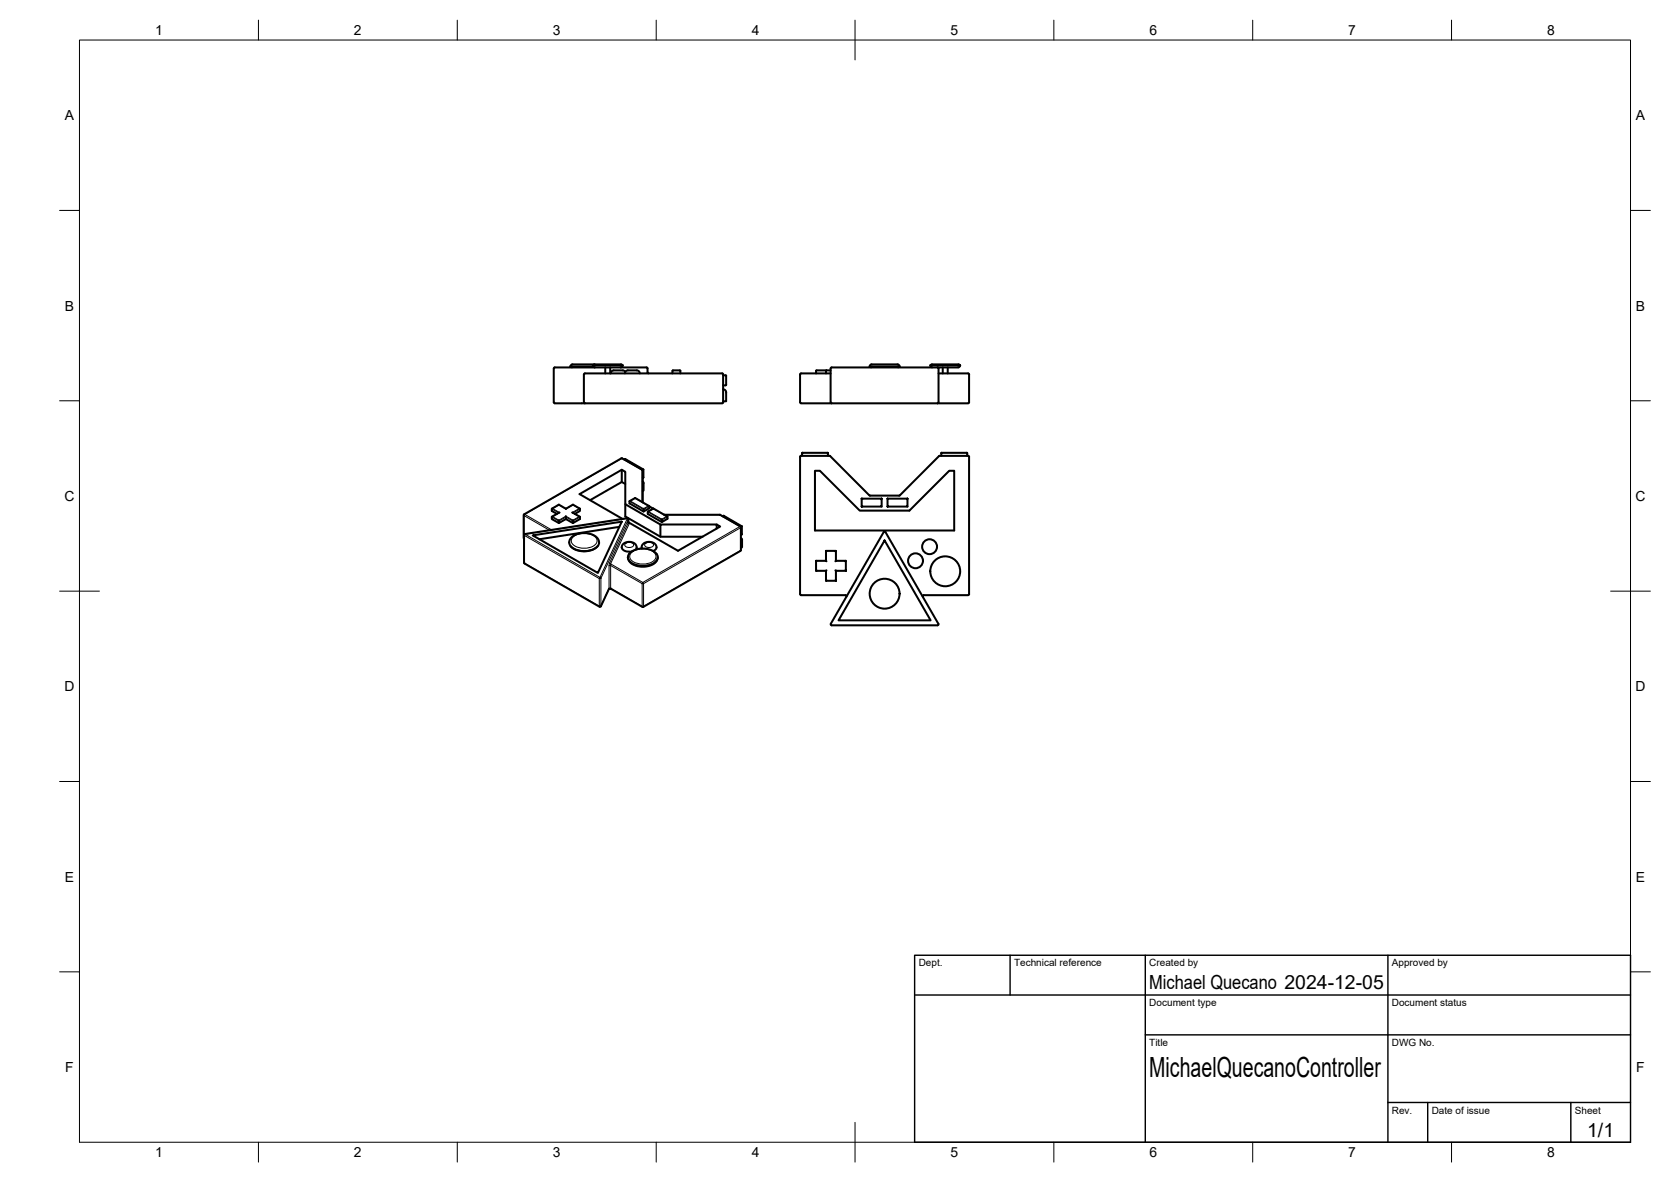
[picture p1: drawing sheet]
<svg xmlns="http://www.w3.org/2000/svg" width="420mm" height="297mm" viewBox="0 0 420 297" stroke-linecap="round" stroke-linejoin="round" font-family="sans-serif">
<!-- layer: Visible -->
<g fill="none" stroke="#000" stroke-width=".51">
<path d="M143.4 92.1h5.7M143.4 92.1l.5 .2M149.1 91.8h7.5M149.5 91.6h-4.6a1.11 1.11 0 0 0-1.5 .5M149.5 91.6h6.6l.5 .2M149.5 91.6l-.4 .2 .2 .4 .3 .1M149.6 92.3h-10.1l-.3 .3 .1 8.7 7.8 .1M149.6 92.3h6.5M152.2 92.3v1.5M153.4 92.3v1.5M156.1 92.3h6.5l.2 .3v1l.3 .2M156.6 91.8l-.3 .4-.2 .1"/>
<path d="M157.1 93.8a1.43 1.43 0 0 1 1.9-.7h.3a1.29 1.29 0 0 1 1.6 .7M157.2 93.4a2.88 2.88 0 0 0-2.3-.3 1.06 1.06 0 0 0-1.3 .7M170.9 93.1h-1.7l-.1 .7M171 93.1l.1 .7M181.8 94.3l.8 .1M181.8 94.1v7M181.8 96.8h.7M181.8 97.8a.75 .75 0 0 1 .8 .8M181.8 94.1l-.2-.3h-34.5l-.3 .3v7l.3 .2M182.6 96.7l-.1 .1M182.6 98.6v2.2h-.8M182.6 94.5v2.2"/>
<path d="M201.2 94.1v7M205.2 93.2v.6M207.8 93.1l-.1 .7M208.9 93.8h-7.5l-.2 .3M208.9 93.1l-3.7 .1M208.9 92.6v8.5M218.7 92.1h7.5M218.7 92.1l.4 .2M219.2 91.6h5.5a1.15 1.15 0 0 1 1.5 .5M219.2 91.6h-.3l-.2 .5M226.2 92.1l-.4 .2M235.7 92.3h-26.6l-.2 .3"/>
<path d="M235.7 92.3l.3 .3v8.5l-.3 .2M236 93.8h7.4M237 92.3v1.5M238.3 92.3v1.5M241.4 91.8l-.4-.2h-6.6l-.5 .2M241.4 91.8h-7.5l.5 .5M241.4 91.8a1.13 1.13 0 0 1-1.4 .5h-4.3M243.4 93.8l.3 .3v7l-.3 .2M156.2 115.2l-24.5 14.3M156.3 118.1v3M156.5 115.2l5 2.9M156.5 115.2h-.3"/>
<path d="M157 115.5l.2-.1 4.6 2.6v2M161.5 118.1l.1 .2M161.6 118.3v8M161.8 118l-.3 .1M161.8 120l-.2 .1M181.8 101.1l-.2 .2-34.5 .1M201.2 114.8v34.5M201.2 114.8l.2-.2h7.3l9.9 9.9M201.2 101.1l.2 .2 42 .1M201.8 113.8l-.1 .1M204.9 118.3h1.3l10 10h12.5l10-10h1.2v15h-35zM208.1 113.8l.1 .1"/>
<path d="M208.1 113.8h-6.4v.8M208.2 113.9v.7M208.9 101.1l.2 .2M236.8 113.8l-.1 .8M236.8 113.8h6.3M236.8 113.8l-.1 .1M243.1 113.8l.1 .1M243.2 113.9v.7M243.4 114.6h-7.2l-10 9.9-7.4 .1M243.4 114.5l.3 .3v34.5l-.3 .2M131.7 129.5l.1 5.9M132 134.2l-.2 .2v7l.1 .2 18.8 10.9"/>
<path d="M133.9 134.5l22.4-3.4-6 12.9zM138.7 127.9v.5l1.3 .7M138.8 127.8l1.7-1 1.8 1.1 1.8-1.1 1.7 1M138.9 129.8l-.2 .1v.5l1.8 1.1M138.9 127.8l-.2 .1M140.5 126.8v.1M140.6 128.8l-1.8 1M140.7 128.8h-.1M142.3 129.7v.7l1.8 1.1M142.3 130.4l-1.8 1.1v-.8M142.3 127.9h.1M143.4 137.2l1.3 .9 1.9 .4 2-.2 1-.5 .7-.6"/>
<path d="M143.7 135.1l.8-.6 1.1-.4 2.1-.1 1.2 .3 .9 .5 .5 .6 .3 .6a1.64 1.64 0 0 1-1.4 2 5.4 5.4 0 0 1-5.7-.7l-.4-1.2zM143.9 128.8h.1M144 128.8l1.8 1M144.1 126.8v.1M145.7 129.8l.1 .1v.5l-1.7 1.1v-.8M145.7 127.8l.1 .1M145.8 127.9v.5l-1.3 .7M155.7 132.4l-20.1 3.1M156.5 130.4l-10.8-6.2 10.6-6.1 .9 .5v8.1l8.9 5.1M157.2 126.7v3.1l8.9 5.1h10.6M157.2 121.6l-.9-.5-7.9 4.6M158 131.2l12.5 7.2 10.6-6.1-.9-.5"/>
<path d="M158 130.5v.8M158 130.5l-.3-.3-25.7 4M158.3 125.9l1.4-.8 3.5 2.1M158.3 139l1-.7 1.9-.5 2.2 .3 1.3 .7a1.52 1.52 0 0 1-.1 2.6 5.5 5.5 0 0 1-6.3-.4 1.38 1.38 0 0 1 0-2zM158.5 125.9l-.2 .1v.5l3.5 2.1M159.7 125.1v.1M159.8 138.1l.3-.5-.2-.6-.4-.5-.8-.3-1.5 .2-.7 .5-.2 .5a1.09 1.09 0 0 0 1.2 1.2h1.4M161.4 137.8l-.1-.4 .2-.5 .5-.5 .8-.2 1.6 .2 .4 .4 .3 .6a.9 .9 0 0 1-.9 1.1M161.7 121.1l.1 .3v1.9l-.2 .1M162.9 128.6l1.4-.8 3.5 2M163.1 128.5l-.2 .1v.6l3.5 2M163.1 127.1l.1 .1"/>
<path d="M163.2 127.2v.5l-1.4 .9v-.8M163.2 127.2l1 .6M164.3 127.8h.1M167 129.4h14M167.7 129.8l.1 .1v.5l-1.4 .8v-.7M180.2 132.8v-1h-14.1v3.1M181 129.4h.1M181.1 129.4l5.1 2.9M181.7 129.7l.3-.1 4.5 2.7v1.9M186.2 138.5l-24.7 14M186.2 132.3v6.1M186.4 135.3h-.1l.3 .4v1.8l-.3 .2"/>
<path d="M186.5 132.2l-.2 .2M186.5 134.2l-.2 .2M207.7 138.4h2.5l-.1 .2M207.8 138.6l-.1-.2v2.5M210.2 138.4v2.5M216.7 125.3v2M216.8 125.4l-.1-.1h5l-.1 .1M216.8 127.2l-.1 .1h5M218.6 124.5l.2 .1M221.7 125.3v2l-.1-.1M222.4 135.8l11.6 20.1h-23.2zM223.2 125.3v2"/>
<path d="M223.3 125.4l-.1-.1h5l-.2 .1M223.3 127.2l-.1 .1h5M228.2 125.3v2l-.2-.1M150.7 152.5l.4-.1 2-4.4 .4-.1 8 4.6M157.9 140l.2 .9 .7 .7 1.1 .6 1.3 .2 1.6-.1 1.3-.4 1-.8 .3-1.1M201.2 149.3l.2 .3h11.2l.2 .3M205.2 140.9l2.6 .2M205.3 143.3l-.1 .2h2.5M205.3 141.1l-.1-.2v2.6M207.8 145.8l-.1 .2h2.5M207.8 143.3l-.1 2.7M210.1 141.1l2.6-.2-.1 .2"/>
<path d="M210.1 143.3l2.6 .2M210.2 143.5v2.5l-.1-.2M212.7 140.9v2.6l-.1-.2M236 156.8l-.3 .3h-26.6l-.2-.2 13.3-23.2 .2-.1 13.5 23.2M243.4 149.6h-11.1l-.3 .3"/>
<circle cx="233.7" cy="137.4" r="1.87"/>
<circle cx="222.4" cy="149.2" r="3.8"/>
<circle cx="230.2" cy="140.9" r="1.87"/>
<circle cx="237.7" cy="143.6" r="3.8"/>
</g>
<!-- layer: Visible Narrow -->
<g fill="none" stroke="#000" stroke-width=".25">
<path d="M156.2 115.2h.3M157.1 115.4l4.6 2.6v2.1M161.4 118.1l-5.1-2.9-24.4 14.1M161.4 118.1v8M161.4 118.1l.2 .2M161.5 118.1h-.1M131.7 129.5h.1M131.7 135.2l.1 .1M131.8 129.6v5.7M131.8 129.6l6.4 3.7M131.8 135.3h.1M131.8 129.2l.1 .1"/>
<path d="M131.9 129.3l6.8 3.9M131.9 129.3l-.1 .3M132 134.2h.1M132 134.2l18.9 10.9M132 134.2l-.2 .2M138.7 129.9l1.8 1 1.8-1 1.8 1 1.7-1M138.7 127.9l1.8 1M138.9 127.8l1.6-.9 1.8 1 1.8-1 1.5 .9-1.7 1 1.7 1-1.5 .9-1.8-1-1.8 1-1.6-.9 1.8-1zM144.1 134.9a4.5 4.5 0 0 1 5.9 .4 1.6 1.6 0 0 1-1.4 2.2 4.4 4.4 0 0 1-4.8-1 1.22 1.22 0 0 1 .3-1.6zM145.8 127.9l-1.7 1M157.2 136.7a1.42 1.42 0 0 1 2.1 .2 1.32 1.32 0 0 1-2.2 0zM157.7 130.2l.1 .1"/>
<path d="M157.8 130.3l-25.8 3.9M157.8 130.3l-6.9 14.8M157.8 130.3l.2 .2M158 131.3l-4.7 10.2M158 131.3v-.8l-6.9 14.8M158 131.3l.2 .3M158 130.5h.1M158 131.3h.1M158 131.2l.2 .4M158.2 131.6l-4.7 10.1M158.3 126l3.5 2 1.4-.8M158.5 125.9l1.2-.7 3.3 1.9-1.2 .7z"/>
<path d="M158.8 138.8a4.6 4.6 0 0 1 6 .4 1.63 1.63 0 0 1-1.4 2.3 4.5 4.5 0 0 1-4.9-1 1.25 1.25 0 0 1 .3-1.7zM161.5 126.1l.1 .1M162.2 136.7a1.42 1.42 0 0 1 2.1 .2 1.32 1.32 0 0 1-2.2 0zM162.9 128.6l3.5 2.1 1.4-.8M163 128.6l1.3-.8 3.3 2-1.2 .7zM163.2 127.3l1 .6M167 129.4h.1M167.1 129.4h13.9M181 129.4h.1M181 129.4l5 2.9-24.4 14.1M181.1 129.4h-.1M181.9 129.6l4.6 2.7v2"/>
<path d="M186.2 132.3l.1 .2M186.3 138.2l-.1 .2M131.8 141.4l.1 .2M150.7 145.4l-18.9-10.9v7l18.9 10.9M150.7 145.4v7M150.7 152.3v.2M150.9 145.1l-.2 .3M150.9 145.1l.2 .2M151.1 145.3v7M151.1 145.3l-.4 .1M151.1 152.3h-.4M151.1 152.3v.1"/>
<path d="M153.1 147.9v.1M153.1 142.2v5.7M153.1 147.9l-2 4.4M153.3 141.4l.2 .3M153.3 141.5l-.1 .7M153.5 141.7l8.1 4.7M153.5 141.7l.1 .4M153.5 142.1v5.8M153.5 142.1l8 4.6M153.6 147.8l-.5 .1M153.6 142.1l-.5 .1M153.6 147.8v.2"/>
<path d="M161.5 146.7v5.7l-8-4.5M161.5 146.7h.3M161.5 152.5h.3M161.6 146.4l.2 .3M161.6 146.4l-.1 .3M161.8 146.7l24.4-14.1v5.8l-24.4 14z"/>
</g>
<!-- layer: BORDER -->
<g fill="none" stroke="#000" stroke-width=".25">
<path d="M20 10.1h390v276.9h-390zM65 5.1v5M115 5.1v5M165 5.1v5M215 5.1v10M265 5.1v5M315 5.1v5M365 5.1v5M15 52.9h5M410 52.9h5M15 100.7h5M410 100.7h5"/>
<path d="M15 148.6h10M405 148.6h10M15 196.4h5M410 196.4h5M15 244.2h5M410 244.2h5M65 287v5M115 287v5M165 287v5M215 282.1v9.9M265 287v5M315 287v5"/>
<path d="M365 287v5"/>
</g>
<!-- layer: TITLEBLOCK -->
<path d="M230 240.1h180v46.9h-180zM230 250h180M254 240.1v9.9M288 240.1v46.9M349 240.1v46.9M288 260.1h122M349 277.1h61M359 277.1v9.9M395 277.1v9.9" fill="none" stroke="#000" stroke-width=".36"/>
<text font-size="7" x="289" y="270.6">MichaelQuecanoController</text>
<g font-size="4.9">
<text x="289" y="248.5">Michael Quecano 2024-12-05</text>
<text x="399.1" y="285.7">1/1</text>
</g>
<g font-size="3.5">
<text x="39" y="8.8">1</text>
<text x="89" y="8.8">2</text>
<text x="139" y="8.8">3</text>
<text x="189" y="8.8">4</text>
<text x="239" y="8.8">5</text>
<text x="289" y="8.8">6</text>
<text x="339" y="8.8">7</text>
<text x="389" y="8.8">8</text>
<text x="16.3" y="30.2">A</text>
<text x="411.3" y="30.2">A</text>
<text x="16.3" y="78">B</text>
<text x="411.3" y="78">B</text>
<text x="16.2" y="125.9">C</text>
<text x="411.2" y="125.9">C</text>
<text x="16.2" y="173.7">D</text>
<text x="411.2" y="173.7">D</text>
<text x="16.3" y="221.6">E</text>
<text x="411.3" y="221.6">E</text>
<text x="16.4" y="269.4">F</text>
<text x="411.4" y="269.4">F</text>
<text x="39" y="290.8">1</text>
<text x="89" y="290.8">2</text>
<text x="139" y="290.8">3</text>
<text x="189" y="290.8">4</text>
<text x="239" y="290.8">5</text>
<text x="289" y="290.8">6</text>
<text x="339" y="290.8">7</text>
<text x="389" y="290.8">8</text>
</g>
<g font-size="2.5">
<text x="231" y="242.9">Dept.</text>
<text x="255" y="242.9">Technical reference</text>
<text x="289" y="242.9">Created by</text>
<text x="350" y="242.9">Approved by</text>
<text x="289" y="252.8">Document type</text>
<text x="350" y="252.8">Document status</text>
<text x="289" y="262.9">Title</text>
<text x="350" y="262.9">DWG No.</text>
<text x="350" y="279.9">Rev.</text>
<text x="360" y="279.9">Date of issue</text>
<text x="396" y="279.9">Sheet</text>
</g>
</svg>
